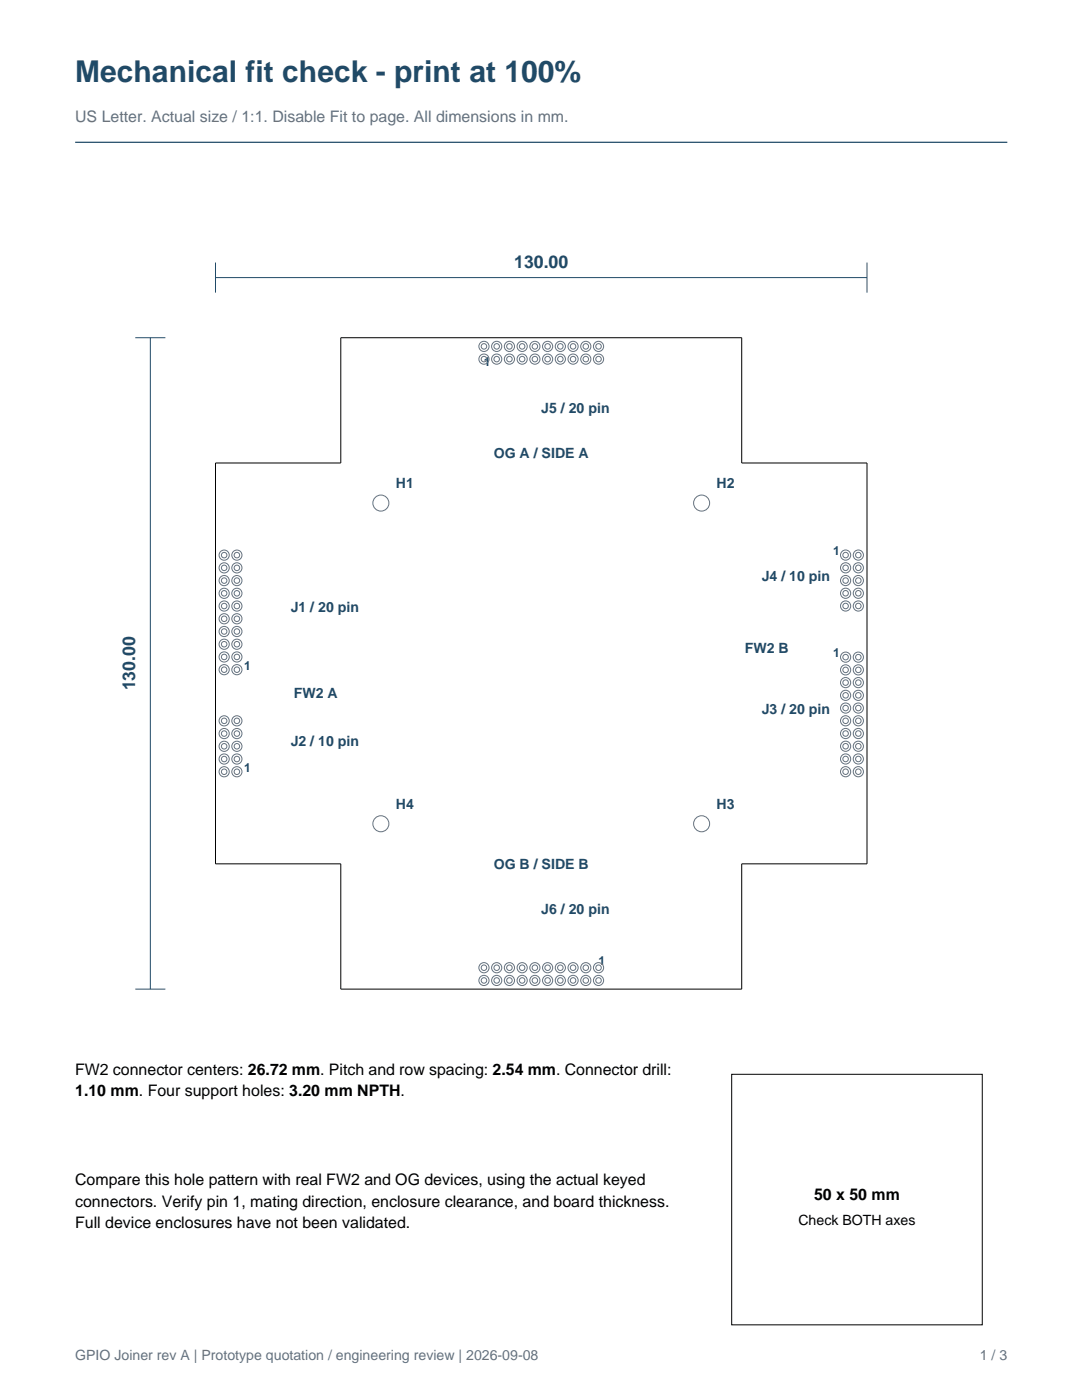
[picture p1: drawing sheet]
<svg xmlns="http://www.w3.org/2000/svg" width="216mm" height="279mm" viewBox="0 0 216 279" stroke-linecap="round" stroke-linejoin="round" font-family="sans-serif">
<path d="M15 28.4h186" fill="none" stroke="#204a67" stroke-width=".25"/>
<path d="M68 67.4h80v25h25v80h-25v25h-80v-25h-25v-80h25zM146 214.4h50v50h-50z" fill="none" stroke="#000" stroke-width=".2"/>
<g fill="none" stroke="#64717e" stroke-width=".2">
<circle cx="96.6" cy="69.1" r="1.02"/>
<circle cx="96.6" cy="71.7" r="1.02"/>
<circle cx="96.6" cy="69.1" r=".55"/>
<circle cx="96.6" cy="71.7" r=".55"/>
<circle cx="99.1" cy="69.1" r="1.02"/>
<circle cx="99.1" cy="71.7" r="1.02"/>
<circle cx="99.1" cy="69.1" r=".55"/>
<circle cx="99.1" cy="71.7" r=".55"/>
<circle cx="101.6" cy="69.1" r="1.02"/>
<circle cx="101.6" cy="71.7" r="1.02"/>
<circle cx="101.6" cy="69.1" r=".55"/>
<circle cx="101.6" cy="71.7" r=".55"/>
<circle cx="104.2" cy="69.1" r="1.02"/>
<circle cx="104.2" cy="71.7" r="1.02"/>
<circle cx="104.2" cy="69.1" r=".55"/>
<circle cx="104.2" cy="71.7" r=".55"/>
<circle cx="106.7" cy="69.1" r="1.02"/>
<circle cx="106.7" cy="71.7" r="1.02"/>
<circle cx="106.7" cy="69.1" r=".55"/>
<circle cx="106.7" cy="71.7" r=".55"/>
<circle cx="109.3" cy="69.1" r="1.02"/>
<circle cx="109.3" cy="71.7" r="1.02"/>
<circle cx="109.3" cy="69.1" r=".55"/>
<circle cx="109.3" cy="71.7" r=".55"/>
<circle cx="111.8" cy="69.1" r="1.02"/>
<circle cx="111.8" cy="71.7" r="1.02"/>
<circle cx="111.8" cy="69.1" r=".55"/>
<circle cx="111.8" cy="71.7" r=".55"/>
<circle cx="114.3" cy="69.1" r="1.02"/>
<circle cx="114.3" cy="71.7" r="1.02"/>
<circle cx="114.3" cy="69.1" r=".55"/>
<circle cx="114.3" cy="71.7" r=".55"/>
<circle cx="116.9" cy="69.1" r="1.02"/>
<circle cx="116.9" cy="71.7" r="1.02"/>
<circle cx="116.9" cy="69.1" r=".55"/>
<circle cx="116.9" cy="71.7" r=".55"/>
<circle cx="119.4" cy="69.1" r="1.02"/>
<circle cx="119.4" cy="71.7" r="1.02"/>
<circle cx="119.4" cy="69.1" r=".55"/>
<circle cx="119.4" cy="71.7" r=".55"/>
<circle cx="44.7" cy="113.3" r="1.02"/>
<circle cx="44.7" cy="118.4" r="1.02"/>
<circle cx="44.7" cy="115.9" r="1.02"/>
<circle cx="44.7" cy="110.8" r="1.02"/>
<circle cx="44.7" cy="118.4" r=".55"/>
<circle cx="44.7" cy="115.9" r=".55"/>
<circle cx="44.7" cy="110.8" r=".55"/>
<circle cx="44.7" cy="113.3" r=".55"/>
<circle cx="47.3" cy="113.3" r="1.02"/>
<circle cx="47.3" cy="118.4" r="1.02"/>
<circle cx="47.3" cy="115.9" r="1.02"/>
<circle cx="47.3" cy="110.8" r="1.02"/>
<circle cx="47.3" cy="118.4" r=".55"/>
<circle cx="47.3" cy="110.8" r=".55"/>
<circle cx="47.3" cy="115.9" r=".55"/>
<circle cx="47.3" cy="113.3" r=".55"/>
<circle cx="76" cy="100.4" r="1.6"/>
<circle cx="140" cy="100.4" r="1.6"/>
<circle cx="168.7" cy="118.4" r=".55"/>
<circle cx="168.7" cy="113.3" r=".55"/>
<circle cx="168.7" cy="115.9" r=".55"/>
<circle cx="168.7" cy="110.8" r=".55"/>
<circle cx="168.7" cy="110.8" r="1.02"/>
<circle cx="168.7" cy="115.9" r="1.02"/>
<circle cx="168.7" cy="118.4" r="1.02"/>
<circle cx="168.7" cy="113.3" r="1.02"/>
<circle cx="171.3" cy="118.4" r=".55"/>
<circle cx="171.3" cy="113.3" r=".55"/>
<circle cx="171.3" cy="115.9" r=".55"/>
<circle cx="171.3" cy="110.8" r=".55"/>
<circle cx="171.3" cy="110.8" r="1.02"/>
<circle cx="171.3" cy="115.9" r="1.02"/>
<circle cx="171.3" cy="118.4" r="1.02"/>
<circle cx="171.3" cy="113.3" r="1.02"/>
<circle cx="44.7" cy="120.9" r="1.02"/>
<circle cx="44.7" cy="133.6" r="1.02"/>
<circle cx="44.7" cy="126" r="1.02"/>
<circle cx="44.7" cy="131.1" r="1.02"/>
<circle cx="44.7" cy="128.6" r="1.02"/>
<circle cx="44.7" cy="123.5" r="1.02"/>
<circle cx="44.7" cy="131.1" r=".55"/>
<circle cx="44.7" cy="123.5" r=".55"/>
<circle cx="44.7" cy="128.6" r=".55"/>
<circle cx="44.7" cy="133.6" r=".55"/>
<circle cx="44.7" cy="120.9" r=".55"/>
<circle cx="44.7" cy="126" r=".55"/>
<circle cx="47.3" cy="120.9" r="1.02"/>
<circle cx="47.3" cy="133.6" r="1.02"/>
<circle cx="47.3" cy="126" r="1.02"/>
<circle cx="47.3" cy="131.1" r="1.02"/>
<circle cx="47.3" cy="128.6" r="1.02"/>
<circle cx="47.3" cy="123.5" r="1.02"/>
<circle cx="47.3" cy="131.1" r=".55"/>
<circle cx="47.3" cy="128.6" r=".55"/>
<circle cx="47.3" cy="123.5" r=".55"/>
<circle cx="47.3" cy="133.6" r=".55"/>
<circle cx="47.3" cy="120.9" r=".55"/>
<circle cx="47.3" cy="126" r=".55"/>
<circle cx="168.7" cy="136.2" r=".55"/>
<circle cx="168.7" cy="120.9" r=".55"/>
<circle cx="168.7" cy="133.7" r=".55"/>
<circle cx="168.7" cy="138.8" r=".55"/>
<circle cx="168.7" cy="131.1" r=".55"/>
<circle cx="168.7" cy="131.1" r="1.02"/>
<circle cx="168.7" cy="133.7" r="1.02"/>
<circle cx="168.7" cy="138.8" r="1.02"/>
<circle cx="168.7" cy="120.9" r="1.02"/>
<circle cx="168.7" cy="136.2" r="1.02"/>
<circle cx="171.3" cy="136.2" r=".55"/>
<circle cx="171.3" cy="120.9" r=".55"/>
<circle cx="171.3" cy="138.8" r=".55"/>
<circle cx="171.3" cy="133.7" r=".55"/>
<circle cx="171.3" cy="131.1" r=".55"/>
<circle cx="171.3" cy="131.1" r="1.02"/>
<circle cx="171.3" cy="133.7" r="1.02"/>
<circle cx="171.3" cy="138.8" r="1.02"/>
<circle cx="171.3" cy="120.9" r="1.02"/>
<circle cx="171.3" cy="136.2" r="1.02"/>
<circle cx="44.7" cy="148.9" r="1.02"/>
<circle cx="44.7" cy="146.4" r="1.02"/>
<circle cx="44.7" cy="154" r="1.02"/>
<circle cx="44.7" cy="151.5" r="1.02"/>
<circle cx="44.7" cy="143.9" r="1.02"/>
<circle cx="44.7" cy="148.9" r=".55"/>
<circle cx="44.7" cy="143.9" r=".55"/>
<circle cx="44.7" cy="151.5" r=".55"/>
<circle cx="44.7" cy="146.4" r=".55"/>
<circle cx="44.7" cy="154" r=".55"/>
<circle cx="47.3" cy="148.9" r="1.02"/>
<circle cx="47.3" cy="146.4" r="1.02"/>
<circle cx="47.3" cy="154" r="1.02"/>
<circle cx="47.3" cy="151.5" r="1.02"/>
<circle cx="47.3" cy="143.9" r="1.02"/>
<circle cx="47.3" cy="143.9" r=".55"/>
<circle cx="47.3" cy="148.9" r=".55"/>
<circle cx="47.3" cy="151.5" r=".55"/>
<circle cx="47.3" cy="146.4" r=".55"/>
<circle cx="47.3" cy="154" r=".55"/>
<circle cx="168.7" cy="148.9" r=".55"/>
<circle cx="168.7" cy="146.4" r=".55"/>
<circle cx="168.7" cy="154" r=".55"/>
<circle cx="168.7" cy="141.3" r=".55"/>
<circle cx="168.7" cy="151.5" r=".55"/>
<circle cx="168.7" cy="143.8" r=".55"/>
<circle cx="168.7" cy="143.8" r="1.02"/>
<circle cx="168.7" cy="146.4" r="1.02"/>
<circle cx="168.7" cy="151.5" r="1.02"/>
<circle cx="168.7" cy="141.3" r="1.02"/>
<circle cx="168.7" cy="154" r="1.02"/>
<circle cx="168.7" cy="148.9" r="1.02"/>
<circle cx="171.3" cy="148.9" r=".55"/>
<circle cx="171.3" cy="151.5" r=".55"/>
<circle cx="171.3" cy="146.4" r=".55"/>
<circle cx="171.3" cy="154" r=".55"/>
<circle cx="171.3" cy="141.3" r=".55"/>
<circle cx="171.3" cy="143.8" r=".55"/>
<circle cx="171.3" cy="143.8" r="1.02"/>
<circle cx="171.3" cy="146.4" r="1.02"/>
<circle cx="171.3" cy="151.5" r="1.02"/>
<circle cx="171.3" cy="154" r="1.02"/>
<circle cx="171.3" cy="141.3" r="1.02"/>
<circle cx="171.3" cy="148.9" r="1.02"/>
<circle cx="76" cy="164.4" r="1.6"/>
<circle cx="140" cy="164.4" r="1.6"/>
<circle cx="96.6" cy="195.7" r="1.02"/>
<circle cx="96.6" cy="193.1" r="1.02"/>
<circle cx="96.6" cy="195.7" r=".55"/>
<circle cx="96.6" cy="193.1" r=".55"/>
<circle cx="99.1" cy="195.7" r="1.02"/>
<circle cx="99.1" cy="193.1" r="1.02"/>
<circle cx="99.1" cy="195.7" r=".55"/>
<circle cx="99.1" cy="193.1" r=".55"/>
<circle cx="101.6" cy="195.7" r="1.02"/>
<circle cx="101.6" cy="193.1" r="1.02"/>
<circle cx="101.6" cy="195.7" r=".55"/>
<circle cx="101.6" cy="193.1" r=".55"/>
<circle cx="104.2" cy="195.7" r="1.02"/>
<circle cx="104.2" cy="193.1" r="1.02"/>
<circle cx="104.2" cy="195.7" r=".55"/>
<circle cx="104.2" cy="193.1" r=".55"/>
<circle cx="106.7" cy="195.7" r="1.02"/>
<circle cx="106.7" cy="193.1" r="1.02"/>
<circle cx="106.7" cy="195.7" r=".55"/>
<circle cx="106.7" cy="193.1" r=".55"/>
<circle cx="109.3" cy="195.7" r="1.02"/>
<circle cx="109.3" cy="193.1" r="1.02"/>
<circle cx="109.3" cy="195.7" r=".55"/>
<circle cx="109.3" cy="193.1" r=".55"/>
<circle cx="111.8" cy="195.7" r="1.02"/>
<circle cx="111.8" cy="193.1" r="1.02"/>
<circle cx="111.8" cy="195.7" r=".55"/>
<circle cx="111.8" cy="193.1" r=".55"/>
<circle cx="114.3" cy="195.7" r="1.02"/>
<circle cx="114.3" cy="193.1" r="1.02"/>
<circle cx="114.3" cy="195.7" r=".55"/>
<circle cx="114.3" cy="193.1" r=".55"/>
<circle cx="116.9" cy="195.7" r="1.02"/>
<circle cx="116.9" cy="193.1" r="1.02"/>
<circle cx="116.9" cy="195.7" r=".55"/>
<circle cx="116.9" cy="193.1" r=".55"/>
<circle cx="119.4" cy="195.7" r="1.02"/>
<circle cx="119.4" cy="193.1" r="1.02"/>
<circle cx="119.4" cy="195.7" r=".55"/>
<circle cx="119.4" cy="193.1" r=".55"/>
</g>
<path d="M43 55.4h130M43 52.4v6M173 52.4v6M27 67.4h6M30 67.4v130M27 197.4h6" fill="none" stroke="#204a67" stroke-width=".2"/>
<text font-size="6" fill="#204a67" x="15" y="16.4">Mechanical fit check - print at 100%</text>
<g font-size="3.5" fill="#204a67">
<text x="102.6" y="53.4">130.00</text>
<text x="27" y="137.8" transform="rotate(-90 27 137.8)">130.00</text>
</g>
<text font-size="3.2" fill="#64717e" x="15" y="24.4">US Letter. Actual size / 1:1. Disable Fit to page. All dimensions in mm.</text>
<g font-size="3.2">
<text x="15" y="214.6">FW2 connector centers: 26.72 mm. Pitch and row spacing: 2.54 mm. Connector drill:</text>
<text x="15" y="218.8">1.10 mm. Four support holes: 3.20 mm NPTH.</text>
<text x="15" y="236.6">Compare this hole pattern with real FW2 and OG devices, using the actual keyed</text>
<text x="162.4" y="239.4">50 x 50 mm</text>
<text x="15" y="240.8">connectors. Verify pin 1, mating direction, enclosure clearance, and board thickness.</text>
<text x="15" y="245">Full device enclosures have not been validated.</text>
</g>
<g font-size="2.8" fill="#204a67">
<text x="108" y="82.4">J5 / 20 pin</text>
<text x="98.5" y="91.4">OG A / SIDE A</text>
<text x="79" y="97.4">H1</text>
<text x="143" y="97.4">H2</text>
<text x="152" y="115.9">J4 / 10 pin</text>
<text x="58" y="122.2">J1 / 20 pin</text>
<text x="148.6" y="130.4">FW2 B</text>
<text x="58.6" y="139.4">FW2 A</text>
<text x="152" y="142.6">J3 / 20 pin</text>
<text x="58" y="148.9">J2 / 10 pin</text>
<text x="79" y="161.4">H4</text>
<text x="143" y="161.4">H3</text>
<text x="98.5" y="173.4">OG B / SIDE B</text>
<text x="108" y="182.4">J6 / 20 pin</text>
</g>
<text font-size="2.8" x="159.3" y="244.4">Check BOTH axes</text>
<g font-size="2.8" fill="#64717e">
<text x="15" y="271.4">GPIO Joiner rev A | Prototype quotation / engineering review | 2026-09-08</text>
<text x="195.5" y="271.4">1 / 3</text>
</g>
<g font-size="2.5" fill="#204a67">
<text x="96.6" y="73.1">1</text>
<text x="166.3" y="110.8">1</text>
<text x="166.3" y="131.2">1</text>
<text x="48.7" y="133.7">1</text>
<text x="48.7" y="154">1</text>
<text x="119.4" y="192.7">1</text>
</g>
</svg>
